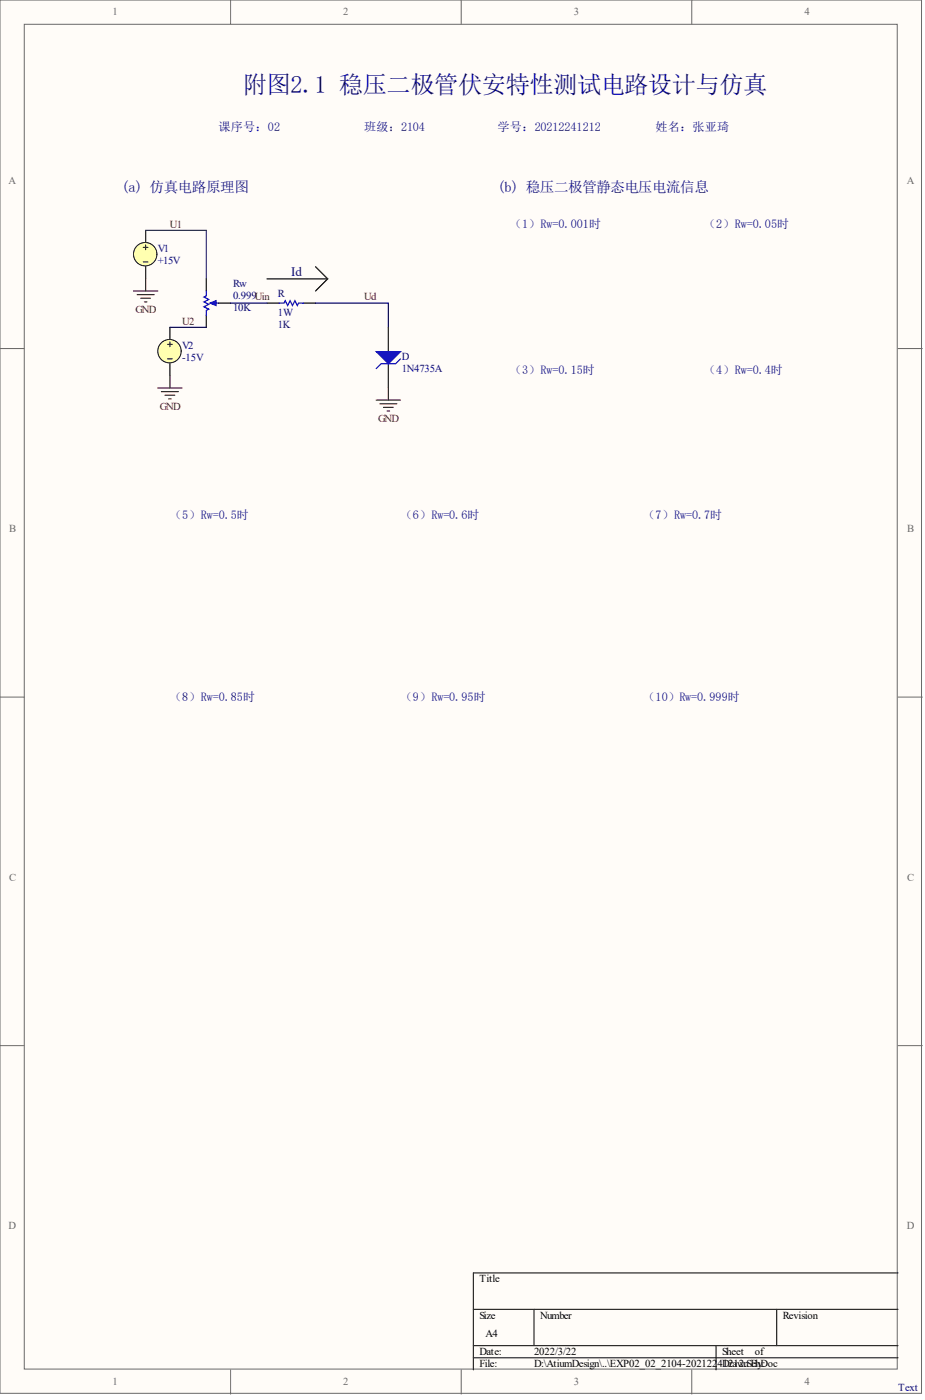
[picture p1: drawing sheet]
<svg xmlns="http://www.w3.org/2000/svg" width="193mm" height="292mm" viewBox="0 0 193 292" stroke-linecap="round" stroke-linejoin="round" font-family="sans-serif">
<g fill="#fffcf8" stroke="#696969" stroke-width=".21">
<path d="M0 0h192.2v290.7h-192.2z"/>
<path d="M5.1 5.1h182.1v280.5h-182.1z"/>
</g>
<path d="M48.1 0v5.1M96.2 0v5.1M144.3 0v5.1M0 72.7h5.1M187.4 72.7h5M0 145.4h5.1M187.4 145.4h5M0 218.2h5.1M187.4 218.2h5M48.1 285.8v5.1M96.2 285.8v5.1M144.3 285.8v5.1" fill="none" stroke="#696969" stroke-width=".21"/>
<path d="M98.7 273.2h88.7M111.4 273.2v7.6M162 273.2v7.6M187.4 265.6h-88.7v20.2M98.7 280.8h88.7M98.7 283.3h88.7M149.4 280.8v5" fill="none" stroke="#000" stroke-width=".21"/>
<path d="M30.4 48.1v2.5M30.4 55.7v2.5" fill="none" stroke="#000" stroke-width=".25"/>
<circle cx="30.3" cy="53" r="2.44" fill="#ffffb0" stroke="#000" stroke-width=".21"/>
<path d="M29.9 51.6h1M29.9 54.6h1M30.4 51.1v1" fill="none" stroke="#000" stroke-width=".21"/>
<path d="M35.4 68.3v2.5M35.4 75.9v2.5" fill="none" stroke="#000" stroke-width=".25"/>
<circle cx="35.4" cy="73.3" r="2.44" fill="#ffffb0" stroke="#000" stroke-width=".21"/>
<path d="M34.9 71.8h1.1M34.9 74.9h1.1M35.4 71.3v1" fill="none" stroke="#000" stroke-width=".21"/>
<path d="M43 58.2v2.5M55.7 58.2h12.7M65.8 55.7l2.6 2.5-2.6 2.5M43 65.8v2.5M45.6 63.2h2.5M55.7 63.2h2.5M63.3 63.2h2.5M81 68.3v5.1M81 75.9v5" fill="none" stroke="#000" stroke-width=".25"/>
<path d="M43 60.7v1l-.5 .3 1 .5-1 .5 1 .5-1 .5 1 .5-.5 .3v1M44.3 63.2h1.3M58.2 63.2h1l.3-.5 .5 1 .5-1 .5 1 .5-1 .5 1 .3-.5h1M83.6 74.9l-1.1 1h-3l-1 1" fill="none" stroke="#00f" stroke-width=".25"/>
<g fill="#00f" stroke="#00f" stroke-width=".25">
<path d="M43.8 63.2l1.3-.5v1z"/>
<path d="M78.5 73.4h5.1l-2.6 2.5z"/>
</g>
<g fill="none" stroke="#800000" stroke-width=".25">
<path d="M30.4 58.2v2.5M27.9 60.7h5M28.6 61.5h3.6M29.4 62.2h2M30.1 63h.5M35.4 78.4v2.5M32.9 80.9h5.1M33.7 81.7h3.5M34.4 82.5h2.1M35.2 83.2h.5M78.5 83.5h5.1M79.2 84.2h3.6"/>
<path d="M80 85h2M80.8 85.8h.5M81 80.9v2.6"/>
</g>
<path d="M30.4 48.1h12.6v10.1" fill="none" stroke="#1f4769" stroke-width=".25"/>
<path d="M35.4 68.3h7.6M48.1 63.2h7.6M65.8 63.2h15.2v5.1" fill="none" stroke="#000080" stroke-width=".25"/>
<text font-size="5.1" fill="#000080" x="50.6" y="19.4">附图2.1 稳压二极管伏安特性测试电路设计与仿真</text>
<g font-size="3" fill="#000080">
<text x="25.3" y="40.1">(a) 仿真电路原理图</text>
<text x="103.8" y="40.1">(b) 稳压二极管静态电压电流信息</text>
</g>
<text font-size="2.7" fill="#000080" x="60.8" y="57.6">Id</text>
<g font-size="2.5" fill="#000080">
<text x="45.6" y="27.4">课序号：02</text>
<text x="76" y="27.4">班级：2104</text>
<text x="103.8" y="27.4">学号：20212241212</text>
<text x="136.7" y="27.4">姓名：张亚琦</text>
<text x="106.3" y="47.7">（1）Rw=0.001时</text>
<text x="146.8" y="47.7">（2）Rw=0.05时</text>
<text x="106.3" y="78">（3）Rw=0.15时</text>
<text x="146.8" y="78">（4）Rw=0.4时</text>
<text x="35.4" y="108.4">（5）Rw=0.5时</text>
<text x="83.6" y="108.4">（6）Rw=0.6时</text>
<text x="134.2" y="108.4">（7）Rw=0.7时</text>
<text x="35.4" y="146.3">（8）Rw=0.85时</text>
<text x="83.6" y="146.3">（9）Rw=0.95时</text>
<text x="134.2" y="146.3">（10）Rw=0.999时</text>
</g>
<g font-size="2.2" fill="#696969">
<text x="23.5" y="3.2">1</text>
<text x="71.6" y="3.2">2</text>
<text x="119.7" y="3.2">3</text>
<text x="167.8" y="3.2">4</text>
<text x="1.8" y="38.3">A</text>
<text x="189.2" y="38.3">A</text>
<text x="1.9" y="111.1">B</text>
<text x="189.3" y="111.1">B</text>
<text x="1.9" y="183.8">C</text>
<text x="189.3" y="183.8">C</text>
<text x="1.8" y="256.5">D</text>
<text x="189.2" y="256.5">D</text>
<text x="23.5" y="289">1</text>
<text x="71.6" y="289">2</text>
<text x="119.7" y="289">3</text>
<text x="167.8" y="289">4</text>
</g>
<g font-size="2.2" fill="#800000">
<text x="35.4" y="47.5">U1</text>
<text x="28.3" y="65.2">GND</text>
<text x="76" y="62.6">Ud</text>
<text x="38" y="67.7">U2</text>
<text x="33.3" y="85.5">GND</text>
<text x="78.9" y="88">GND</text>
</g>
<g font-size="2.2" fill="#000080">
<text x="32.9" y="52.5">V1</text>
<text x="32.9" y="55.1">+15V</text>
<text x="48.6" y="59.9">Rw</text>
<text x="48.6" y="62.4">0.999Uin</text>
<text x="48.6" y="64.9">10K</text>
<text x="58" y="65.9">1W</text>
<text x="58" y="61.9">R</text>
<text x="58" y="68.5">1K</text>
<text x="38" y="75.3">-15V</text>
<text x="38" y="72.8">V2</text>
<text x="83.8" y="75">D</text>
<text x="83.8" y="77.6">1N4735A</text>
<text x="187.4" y="290.3">Text</text>
</g>
<g font-size="2.2">
<text x="100" y="267.6">Title</text>
<text x="100" y="275.2">Size</text>
<text x="112.7" y="275.2">Number</text>
<text x="163.3" y="275.2">Revision</text>
<text x="101.3" y="279">A4</text>
<text x="100" y="282.8">Date:</text>
<text x="100" y="285.3">File:</text>
<text x="111.4" y="282.8">2022/3/22</text>
<text x="111.4" y="285.3">D:\AtiumDesign\..\EXP02_02_2104-20212241212.SBy:</text>
<text x="150.6" y="282.8">Sheet</text>
<text x="150.6" y="285.3">Drawn chDoc</text>
<text x="157.4" y="282.8">of</text>
</g>
</svg>
